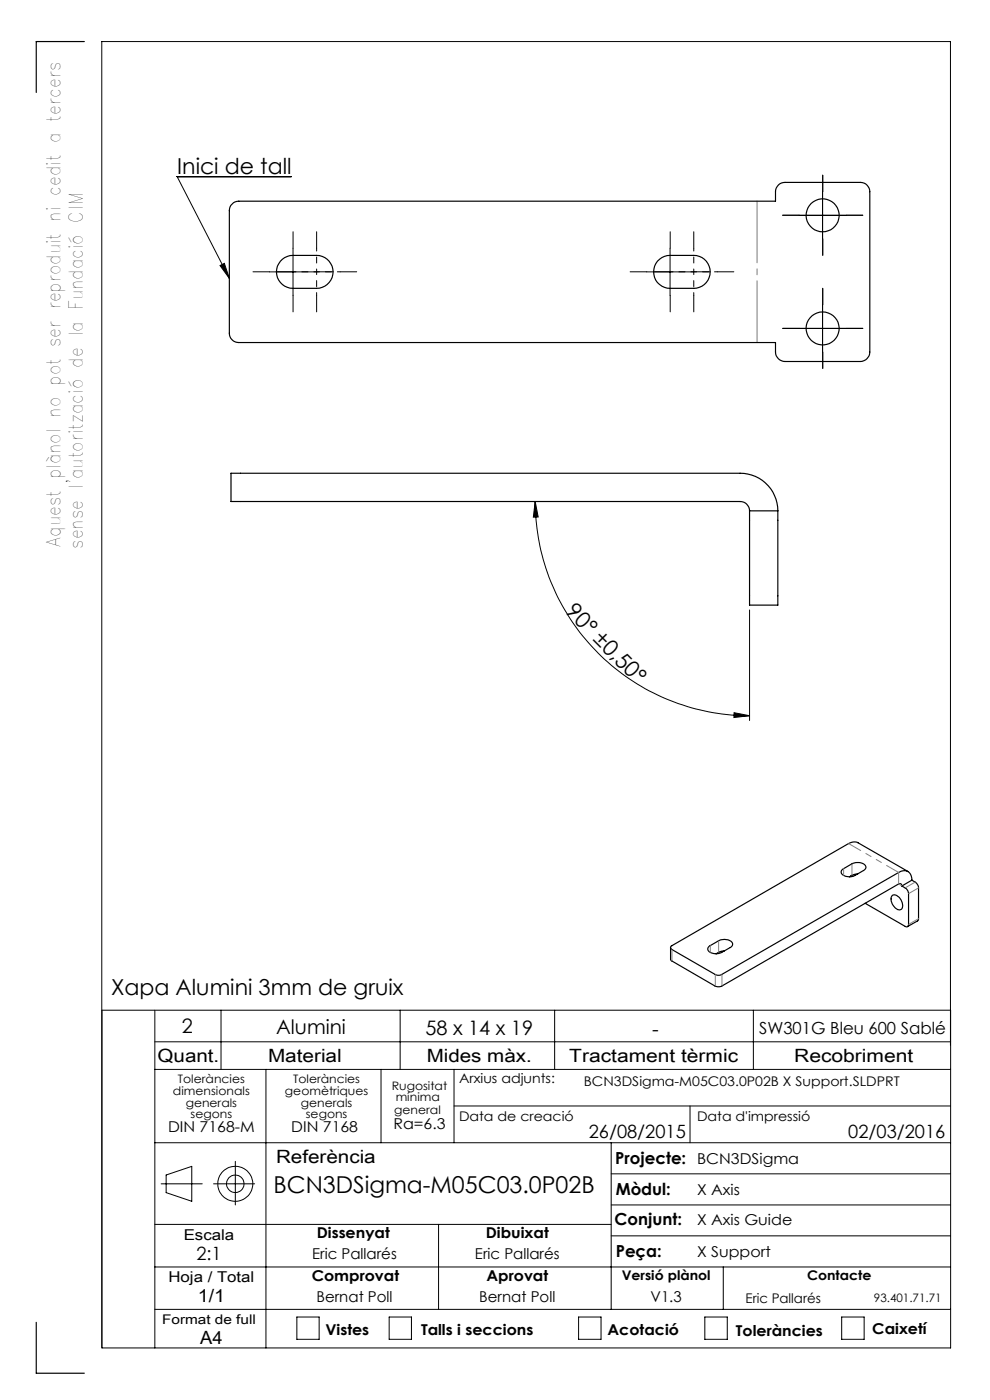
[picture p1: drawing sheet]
<svg xmlns="http://www.w3.org/2000/svg" width="210mm" height="297mm" viewBox="0 0 210 297" stroke-linecap="round" stroke-linejoin="round" font-family="sans-serif">
<g fill="none" stroke="#000" stroke-width=".21">
<path d="M61.8 37.5h-24.2l11 21.6M46.7 56.3l.9-.4 1 3.2zM57.2 57.7h9.9M62.2 52.7v10M137.2 57.7h9.9M142.1 52.7v10M169.5 45.7h10M174.5 40.7v10M169.5 69.7h10M174.5 64.7v10M113.5 106.4l.7 3.3h-1.1zM113.5 106.4a45.5 45.5 0 0 0 45.5 45.4"/>
<path d="M159 129.4v23.5M155.7 151.2l3.3 .6-3.3 .4zM32.8 214.3v71.7M46.9 214.3v12.6M84.9 214.3v12.6M117.7 214.3v12.6M159.8 214.3v12.6M201.6 214.3h-180v71.7h180v-277.2h-180v277M32.8 226.9h168.8M32.8 221h168.8M56.4 226.9v59.1M80.8 226.9v15.5"/>
<path d="M96.3 226.9v15.5M96.3 234.6h105.3M146.4 234.6v7.8M32.8 242.4h168.8M32.8 259.7h96.8M34.2 251.1h8.7M35.2 249.3l5.5-1.9v7.4l-5.5-1.8zM45.3 251.1h8.7M49.9 246.4v9.2M93 259.7v18.1M129.6 242.4v35.4M129.6 255.6h72"/>
<path d="M129.6 249h72M32.8 268.8h168.8M32.8 277.8h168.8M63 279.4h4.7v4.7h-4.7zM82.5 279.4h4.8v4.7h-4.8zM122.7 279.4h4.8v4.7h-4.8zM129.6 262.2h72M149.5 279.4h4.8v4.7h-4.8zM153.4 268.8v9M178.5 279.4h4.8v4.7h-4.8z"/>
<circle cx="49.9" cy="251.1" r="1.85"/>
<circle cx="49.9" cy="251.1" r="3.7"/>
</g>
<g fill="none" stroke="#000" stroke-width=".21" stroke-dasharray="15.2 1.3 1.3 1.3">
<path d="M57.2 57.7h-3.5M62.2 52.7v-3.5M62.2 57.7h-3.5M67.2 57.7h3.5M67.2 52.7v-3.5M72.2 57.7h3.5M137.2 57.7h-3.5M142.2 52.7v-3.5M142.2 57.7h-3.5M147.2 57.7h3.5M147.2 52.7v-3.5M152.2 57.7h3.5"/>
<path d="M169.5 45.7h-3.5M174.5 50.7v3.5M174.5 40.7v-3.5M179.5 45.7h3.5M62.2 62.7v3.5M67.2 62.7v3.5M142.2 62.7v3.5M147.2 62.7v3.5M169.5 69.7h-3.5M174.5 74.7v3.5M174.5 64.7v-3.5M179.5 69.7h3.5"/>
</g>
<path d="M67.2 57.7h5M67.2 57.7v-5M67.2 57.7h-5M67.2 57.7v5M147.2 57.7h5M147.2 57.7v-5M147.2 57.7h-5M147.2 57.7v5" fill="none" stroke="#000" stroke-width=".21" stroke-dasharray="15.2 1.3 1.3 1.3" stroke-dashoffset="14.6"/>
<g fill="none" stroke="#000" stroke-width=".25">
<path d="M17.9 8.8h-10.2v10.8M49.5 43l1.2-.3h113.8v-2a1.99 1.99 0 0 1 2-2h16a1.99 1.99 0 0 1 2 2v34a2.05 2.05 0 0 1-2 2h-16a2.05 2.05 0 0 1-2-2v-2h-113.8a1.99 1.99 0 0 1-2.1-2v-26a1.99 1.99 0 0 1 .9-1.7zM59.5 55.4a3.4 3.4 0 0 1 2.7-1.2h4.9a3.5 3.5 0 0 1 3.6 3.5 3.5 3.5 0 0 1-3.6 3.5h-4.9a3.5 3.5 0 0 1-3.2-2 3.5 3.5 0 0 1 .5-3.8zM139.5 55.4a3.6 3.6 0 0 1 2.6-1.2h5a3.5 3.5 0 0 1 3.5 3.5 3.5 3.5 0 0 1-3.5 3.5h-5a3.5 3.5 0 0 1-3.2-2 3.5 3.5 0 0 1 .6-3.8zM159 108.4v20h6v-20M159 108.4a1.99 1.99 0 0 0-2-2h-108v-6h108a8 8 0 0 1 8 8M159 108.4h6M178.6 184.5l2.1-1.2a2.22 2.22 0 0 1 3 .5v.3l-.4 .5-1.9 1.1a2.3 2.3 0 0 1-3-.5zM180.5 185.8v.2M181.9 185.4l-1 .2-.7 .4M189.2 190a1.52 1.52 0 0 1 2 1.2 1.19 1.19 0 0 1-.4 1.8 2.28 2.28 0 0 1-1.6-3zM191.3 188a.44 .44 0 0 0-.2-.5 .44 .44 0 0 0-.5 0l-37.6 21.8h-.8l-.5-.1-9.3-5.4-.2-.2v-2.6"/>
<path d="M191.3 188l1 .6 .4 .8v6.7a.44 .44 0 0 1-.2 .5 .44 .44 0 0 1-.5-.1l-8.5-4.9M192.6 184.9l-10.6-6.1a2.11 2.11 0 0 0-2 .2l-37.5 21.6a.43 .43 0 0 0-.3 .4 .43 .43 0 0 0 .3 .4l9.2 5.3a1.5 1.5 0 0 0 1.4 0l37.5-21.6a1.73 1.73 0 0 1 2-.2 1.73 1.73 0 0 1 .8 1.8M193.4 186.7l.7 .4a1.6 1.6 0 0 1 .7 1.3v6.8l-2.3 1.4M193.4 186.7l-2.1 1.3M150.5 200.7l1.9-1.1a2.28 2.28 0 0 1 3 .6l-.1 .4-.2 .3-2 1.1a2.25 2.25 0 0 1-3-.5v-.3zM153.6 201.8l-1 .1-.7 .4M7.7 280.5v10.8h10.2"/>
<circle cx="174.5" cy="45.7" r="3.5"/>
<circle cx="174.5" cy="69.7" r="3.5"/>
</g>
<path d="M160.6 42.7v30" fill="none" stroke="#808080" stroke-width=".21" stroke-dasharray="15.2 1.3 1.3 1.3" stroke-dashoffset="2.1"/>
<g fill="#000">
<path d="M46.7 56.3l.9-.4 1 3.2z"/>
<path d="M113.5 106.4l.7 3.3h-1.1zM155.7 151.2l3.3 .6-3.3 .4z"/>
</g>
<path d="M179 185.7v-1.4M180.7 185.7v-2.5M190.6 187.5l.7 .4M190.6 187.5v-2.4M192 188.3l2.2-1.2M192.7 196.1l2.2-1.2M194.9 188.3l-2.2 1.3M142.5 201.4v2.5M150.7 202v-1.4M151.7 209.2v-2.5M152.4 202v-2.4M153.1 206.7v2.5" fill="none" stroke="#808080" stroke-width=".21" stroke-dasharray="6.3 1.3 1.3 1.3 1.3 1.3"/>
<path d="M180 179l10.6 6.1" fill="none" stroke="#808080" stroke-width=".21" stroke-dasharray="6.3 1.3 1.3 1.3 1.3 1.3" stroke-dashoffset="3.4"/>
<text font-size="4.9" x="58" y="253.1">BCN3DSigma-M05C03.0P02B</text>
<g font-size="4.7">
<text x="37.6" y="36.8">Inici de tall</text>
<text x="119.8" y="129.9" transform="rotate(45 119.8 129.9)">90° ±0,50°</text>
<text x="23.6" y="211">Xapa Alumini 3mm de gruix</text>
</g>
<g font-size="4.2">
<text x="38.6" y="219.2">2</text>
<text x="58.6" y="219.3">Alumini</text>
<text x="90.2" y="219.6">58 x 14 x 19</text>
<text x="138.3" y="219.9">-</text>
</g>
<g font-size="4">
<text x="12.9" y="115.9" transform="rotate(-90 12.9 115.9)">Aquest plànol no pot ser reproduit ni cedit a tercers</text>
<text x="17.6" y="116.4" transform="rotate(-90 17.6 116.4)">sense l'autorització de la Fundació CIM</text>
</g>
<g font-size="3.9">
<text x="33.4" y="225.2">Quant.</text>
<text x="56.9" y="225.2">Material</text>
<text x="90.5" y="225.2">Mides màx.</text>
<text x="120.8" y="225.2">Tractament tèrmic</text>
<text x="168.5" y="225.2">Recobriment</text>
<text x="124.9" y="241.5">26/08/2015</text>
<text x="179.9" y="241.5">02/03/2016</text>
<text x="58.6" y="246.7">Referència</text>
<text x="41.7" y="267.4">2:1</text>
<text x="42" y="276.3">1/1</text>
<text x="42.5" y="285.1">A4</text>
</g>
<g font-size="3.5">
<text x="161" y="219.3">SW301G Bleu 600 Sablé</text>
<text x="130.5" y="247">Projecte:</text>
<text x="130.6" y="253.6">Mòdul:</text>
<text x="130.3" y="259.9">Conjunt:</text>
<text x="130.6" y="266.6">Peça:</text>
</g>
<g font-size="3.2">
<text x="83.4" y="239.5">Ra=6.3</text>
<text x="35.6" y="240.2">DIN 7168-M</text>
<text x="61.8" y="240.2">DIN 7168</text>
<text x="147.9" y="247">BCN3DSigma</text>
<text x="147.9" y="253.6">X Axis</text>
<text x="39" y="263.1">Escala</text>
<text x="67.2" y="262.7">Dissenyat</text>
<text x="103.1" y="262.7">Dibuixat</text>
<text x="147.9" y="259.9">X Axis Guide</text>
<text x="66.2" y="267">Eric Pallarés</text>
<text x="100.8" y="267">Eric Pallarés</text>
<text x="147.9" y="266.6">X Support</text>
<text x="35.7" y="271.9">Hoja / Total</text>
<text x="66.1" y="271.8">Comprovat</text>
<text x="103.2" y="271.8">Aprovat</text>
<text x="67.1" y="276.2">Bernat Poll</text>
<text x="101.7" y="276.2">Bernat Poll</text>
<text x="138" y="276.2">V1.3</text>
<text x="69" y="283.3">Vistes</text>
<text x="89.3" y="283.3">Talls i seccions</text>
<text x="128.9" y="283.3">Acotació</text>
<text x="156.1" y="283.4">Toleràncies</text>
<text x="185" y="283">Caixetí</text>
</g>
<g font-size="2.8">
<text x="97.4" y="229.8">Arxius adjunts:</text>
<text x="123.9" y="230.3">BCN3DSigma-M05C03.0P02B X Support.SLDPRT</text>
<text x="97.4" y="237.8">Data de creació</text>
<text x="147.9" y="237.8">Data d'impressió</text>
<text x="131.9" y="271.6">Versió plànol</text>
<text x="171.2" y="271.6">Contacte</text>
<text x="34.4" y="280.9">Format de full</text>
<text x="158.2" y="276.5">Eric Pallarés</text>
</g>
<g font-size="2.5">
<text x="36.7" y="232.3">dimensionals</text>
<text x="37.7" y="229.8">Toleràncies</text>
<text x="60.4" y="232.3">geomètriques</text>
<text x="62.2" y="229.8">Toleràncies</text>
<text x="83.1" y="231.2">Rugositat</text>
<text x="83.9" y="233.6">mínima</text>
<text x="39.4" y="234.7">generals</text>
<text x="40.4" y="237.2">segons</text>
<text x="63.8" y="234.7">generals</text>
<text x="64.9" y="237.2">segons</text>
<text x="83.6" y="236.4">general</text>
<text x="185.4" y="276.2">93.401.71.71</text>
</g>
</svg>
